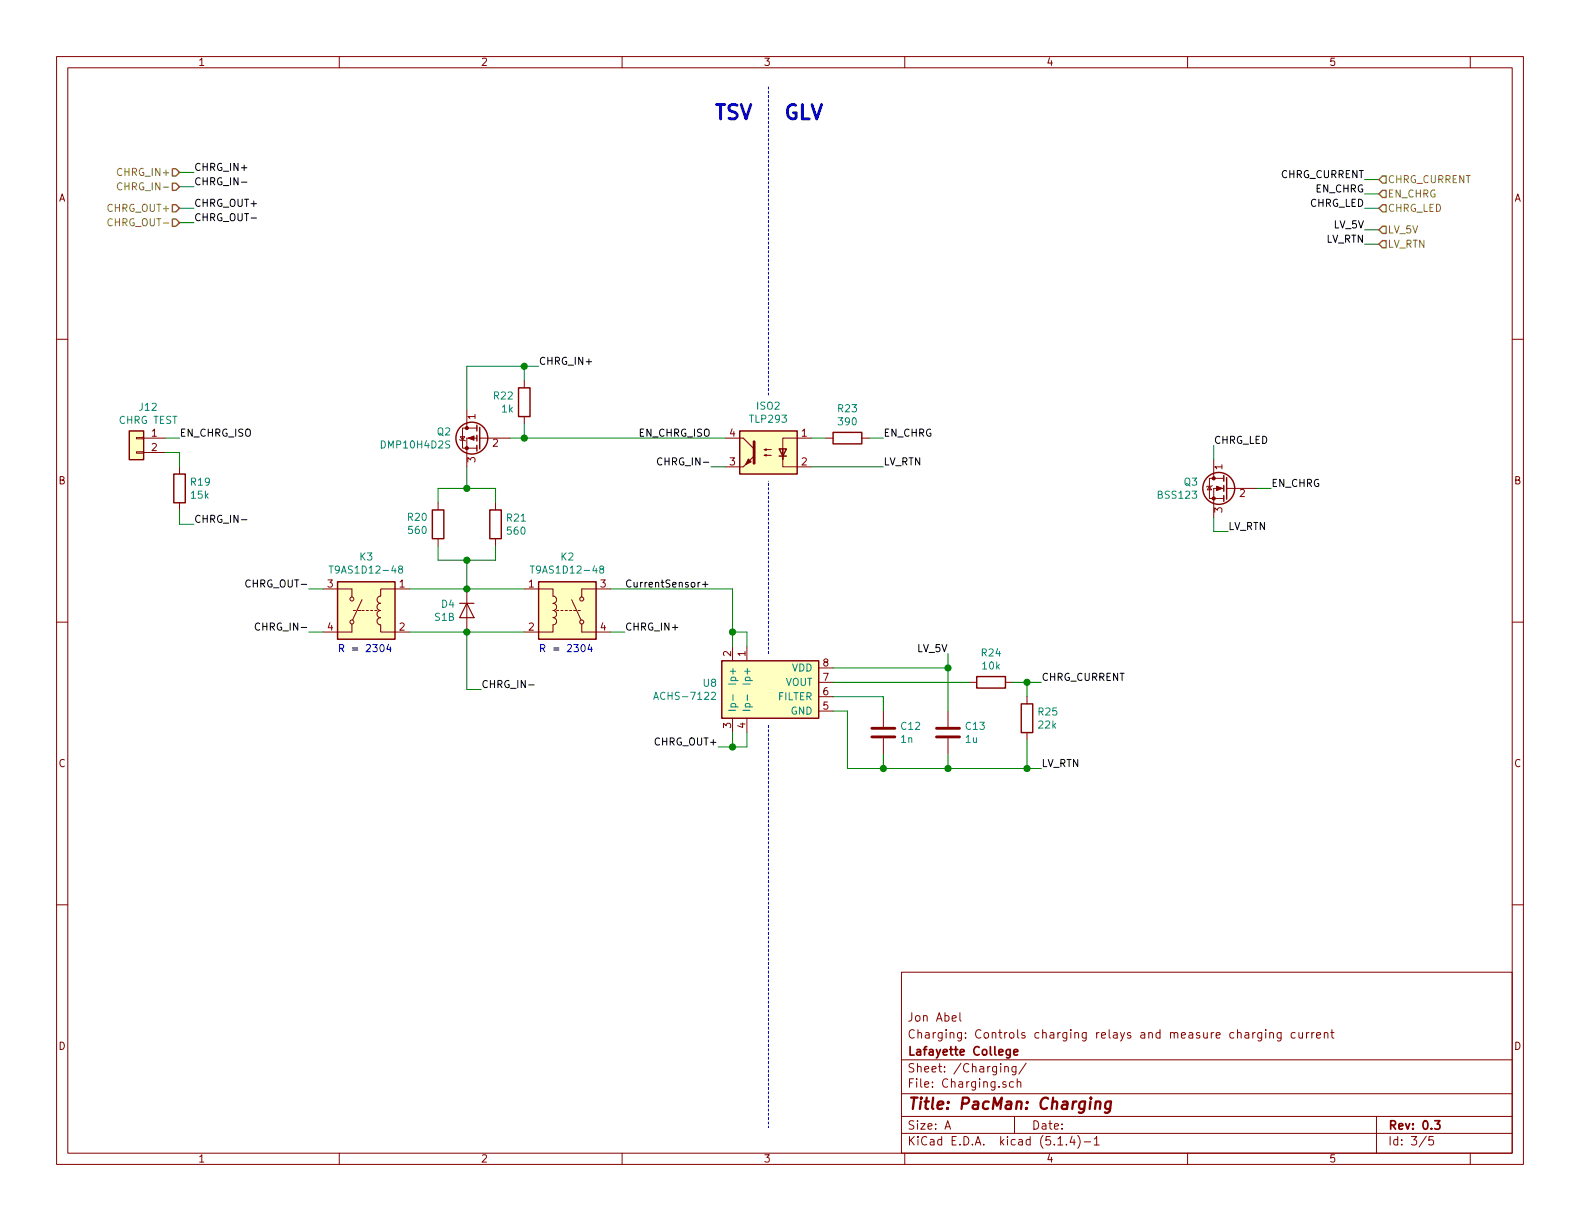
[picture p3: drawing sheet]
EESchema Schematic File Version 4
LIBS:PacMan-cache
EELAYER 30 0
EELAYER END
$Descr A 11000 8500
encoding utf-8
Sheet 3 5
Title "PacMan: Charging"
Date ""
Rev "0.3"
Comp "Lafayette College"
Comment1 "Charging: Controls charging relays and measure charging current"
Comment2 "Jon Abel"
Comment3 ""
Comment4 ""
$EndDescr
Wire Wire Line
	3250 2550 3650 2550
Wire Wire Line
	3650 2550 3650 2650
Wire Wire Line
	3750 2550 3650 2550
Connection ~ 3650 2550
Wire Wire Line
	3250 4800 3250 4400
Wire Wire Line
	3350 4800 3250 4800
Wire Wire Line
	3250 2850 3250 2550
$Comp
L Device:R R22
U 1 1
P 3650 2800
F 0 "R22" H 3720 2846 50  0000 L CNN
F 1 "1k" H 3720 2755 50  0000 L CNN
F 2 "Resistor_SMD:R_0805_2012Metric_Pad1.15x1.40mm_HandSolder" V 3580 2800 50  0001 C CNN
F 3 "~" H 3650 2800 50  0001 C CNN
	1    3650 2800
	-1   0    0    -1  
$EndComp
$Comp
L Device:Q_PMOS_GSD Q2
U 1 1
P 3350 3050
F 0 "Q2" H 3556 3096 50  0000 L CNN
F 1 "DMP10H4D2S" H 3556 3005 50  0000 L CNN
F 2 "Package_TO_SOT_SMD:SOT-23_Handsoldering" H 3550 3150 50  0001 C CNN
F 3 "https://www.diodes.com/assets/Datasheets/DMP10H4D2S.pdf" H 3350 3050 50  0001 C CNN
F 4 "Diodes Incorporated" H 3350 3050 50  0001 C CNN "Manufacturer"
F 5 "DMP10H4D2S-7" H 3350 3050 50  0001 C CNN "Manufacturer Part"
F 6 "Digikey" H 3350 3050 50  0001 C CNN "Vendor"
F 7 "DMP10H4D2S-7DICT-ND" H 3350 3050 50  0001 C CNN "Vendor Part"
	1    3350 3050
	-1   0    0    -1  
$EndComp
Wire Wire Line
	3250 4400 2850 4400
Connection ~ 3250 4400
Wire Wire Line
	3650 4400 3250 4400
Wire Wire Line
	3250 4100 2850 4100
Connection ~ 3250 4100
Wire Wire Line
	3650 4100 3250 4100
$Comp
L Device:D D4
U 1 1
P 3250 4250
F 0 "D4" V 3204 4171 50  0000 R CNN
F 1 "S1B" V 3295 4171 50  0000 R CNN
F 2 "Diode_SMD:D_SMA_Handsoldering" H 3250 4250 50  0001 C CNN
F 3 "https://www.diodes.com/assets/Datasheets/ds16003.pdf" H 3250 4250 50  0001 C CNN
F 4 "Diodes Incorporated" H 3250 4250 50  0001 C CNN "Manufacturer"
F 5 "S1B-13-F" H 3250 4250 50  0001 C CNN "Manufacturer Part"
F 6 "Digikey" H 3250 4250 50  0001 C CNN "Vendor"
F 7 "	S1B-FDICT-ND" H 3250 4250 50  0001 C CNN "Vendor Part"
	1    3250 4250
	0    1    1    0   
$EndComp
$Comp
L Lafayette_Electric_Car_Internals:T9AS1D12 K2
U 1 1
P 3750 4050
F 0 "K2" H 3950 4225 50  0000 C CNN
F 1 "T9AS1D12-48" H 3950 4134 50  0000 C CNN
F 2 "Lafayette_Electric_Car_Footprints:T9AS1D12" H 3745 4050 50  0001 C CNN
F 3 "https://www.te.com/commerce/DocumentDelivery/DDEController?Action=srchrtrv&DocNm=1308242_T9A&DocType=DS&DocLang=English" H 3745 4050 50  0001 C CNN
F 4 "TE Connectivity" H 3750 4050 50  0001 C CNN "Manufacturer"
F 5 "T9AS1D12-48" H 3750 4050 50  0001 C CNN "Manufacturer Part"
F 6 "Digikey" H 3750 4050 50  0001 C CNN "Vendor"
F 7 "PB1013-ND" H 3750 4050 50  0001 C CNN "Vendor Part"
	1    3750 4050
	1    0    0    -1  
$EndComp
$Comp
L Lafayette_Electric_Car_Internals:T9AS1D12 K3
U 1 1
P 2750 4050
F 0 "K3" H 2950 4225 50  0000 C CNN
F 1 "T9AS1D12-48" H 2950 4134 50  0000 C CNN
F 2 "Lafayette_Electric_Car_Footprints:T9AS1D12" H 2745 4050 50  0001 C CNN
F 3 "https://www.te.com/commerce/DocumentDelivery/DDEController?Action=srchrtrv&DocNm=1308242_T9A&DocType=DS&DocLang=English" H 2745 4050 50  0001 C CNN
F 4 "TE Connectivity" H 2750 4050 50  0001 C CNN "Manufacturer"
F 5 "T9AS1D12-48" H 2750 4050 50  0001 C CNN "Manufacturer Part"
F 6 "Digikey" H 2750 4050 50  0001 C CNN "Vendor"
F 7 "PB1013-ND" H 2750 4050 50  0001 C CNN "Vendor Part"
	1    2750 4050
	-1   0    0    -1  
$EndComp
Text HLabel 1250 1200 0    50   Input ~ 0
CHRG_IN+
Text HLabel 1250 1300 0    50   Input ~ 0
CHRG_IN-
Text HLabel 1250 1450 0    50   Input ~ 0
CHRG_OUT+
Text HLabel 1250 1550 0    50   Input ~ 0
CHRG_OUT-
Text Label 1350 1200 0    50   ~ 0
CHRG_IN+
Text Label 1350 1300 0    50   ~ 0
CHRG_IN-
Wire Wire Line
	1350 1300 1250 1300
Wire Wire Line
	1350 1200 1250 1200
Text Label 1350 1450 0    50   ~ 0
CHRG_OUT+
Text Label 1350 1550 0    50   ~ 0
CHRG_OUT-
Wire Wire Line
	1250 1450 1350 1450
Wire Wire Line
	1250 1550 1350 1550
Text HLabel 9600 1350 2    50   Input ~ 0
EN_CHRG
Wire Wire Line
	9600 1350 9500 1350
Text Label 9500 1350 2    50   ~ 0
EN_CHRG
Text Label 4950 3250 2    50   ~ 0
CHRG_IN-
Text HLabel 9600 1700 2    50   Input ~ 0
LV_RTN
Wire Wire Line
	9600 1700 9500 1700
Text Label 9500 1700 2    50   ~ 0
LV_RTN
Text Label 4350 4400 0    50   ~ 0
CHRG_IN+
Text Label 4350 4100 0    50   ~ 0
CurrentSensor+
Wire Wire Line
	4350 4400 4250 4400
Text Label 2150 4400 2    50   ~ 0
CHRG_IN-
Wire Wire Line
	2150 4100 2250 4100
Text Label 3750 2550 0    50   ~ 0
CHRG_IN+
Text Label 3350 4800 0    50   ~ 0
CHRG_IN-
Text Label 2150 4100 2    50   ~ 0
CHRG_OUT-
Wire Wire Line
	2150 4400 2250 4400
$Comp
L Lafayette_Electric_Car_Internals:ACHS-7122 U8
U 1 1
P 5350 4800
F 0 "U8" H 4995 4846 50  0000 R CNN
F 1 "ACHS-7122" H 4995 4755 50  0000 R CNN
F 2 "Package_SO:SO-8_3.9x4.9mm_P1.27mm" V 5200 4950 50  0001 C CNN
F 3 "https://www.mouser.com/datasheet/2/678/ACHS-712x-DS101_2018-02-28-1386725.pdf" V 5200 4950 50  0001 C CNN
F 4 "Broadcom Limited" H 5350 4800 50  0001 C CNN "Manufacturer"
F 5 "ACHS-7122-000E" H 5350 4800 50  0001 C CNN "Manufacturer Part"
F 6 "Digikey" H 5350 4800 50  0001 C CNN "Vendor"
F 7 "516-4081-ND" H 5350 4800 50  0001 C CNN "Vendor Part"
	1    5350 4800
	1    0    0    -1  
$EndComp
Text Label 5000 5200 2    50   ~ 0
CHRG_OUT+
$Comp
L Device:C C12
U 1 1
P 6150 5100
F 0 "C12" H 6265 5146 50  0000 L CNN
F 1 "1n/50V" H 6265 5055 50  0000 L CNN
F 2 "Capacitor_SMD:C_0805_2012Metric_Pad1.15x1.40mm_HandSolder" H 6188 4950 50  0001 C CNN
F 3 "http://www.samsungsem.com/kr/support/product-search/mlcc/__icsFiles/afieldfile/2019/06/18/CL21B102KBCNNNC-19.pdf" H 6150 5100 50  0001 C CNN
F 4 "Samsung Electro-Mechanics" H 6150 5100 50  0001 C CNN "Manufacturer"
F 5 "CL21B102KBCNNNC" H 6150 5100 50  0001 C CNN "Manufacturer Part"
F 6 "Digikey" H 6150 5100 50  0001 C CNN "Vendor"
F 7 "1276-2425-1-ND" H 6150 5100 50  0001 C CNN "Vendor Part"
	1    6150 5100
	1    0    0    -1  
$EndComp
Wire Wire Line
	5800 4950 5900 4950
Wire Wire Line
	5900 4950 5900 5350
Wire Wire Line
	5800 4850 6150 4850
Wire Wire Line
	6150 4850 6150 4950
Wire Wire Line
	6150 5250 6150 5350
Wire Wire Line
	6150 5350 6600 5350
Wire Wire Line
	5900 5350 6150 5350
Connection ~ 6150 5350
$Comp
L Device:C C13
U 1 1
P 6600 5100
F 0 "C13" H 6715 5146 50  0000 L CNN
F 1 "1u/50V" H 6715 5055 50  0000 L CNN
F 2 "Capacitor_SMD:C_0805_2012Metric_Pad1.15x1.40mm_HandSolder" H 6638 4950 50  0001 C CNN
F 3 "http://www.samsungsem.com/kr/support/product-search/mlcc/__icsFiles/afieldfile/2019/06/18/CL21B105KBFNNNG-19.pdf" H 6600 5100 50  0001 C CNN
F 4 "Samsung Electro-Mechanics" H 6600 5100 50  0001 C CNN "Manufacturer"
F 5 "CL21B105KBFNNNG" H 6600 5100 50  0001 C CNN "Manufacturer Part"
F 6 "Digikey" H 6600 5100 50  0001 C CNN "Vendor"
F 7 "1276-6470-1-ND" H 6600 5100 50  0001 C CNN "Vendor Part"
	1    6600 5100
	1    0    0    -1  
$EndComp
Wire Wire Line
	6600 5250 6600 5350
Connection ~ 6600 5350
Wire Wire Line
	6600 5350 7150 5350
Wire Wire Line
	6600 4650 5800 4650
Wire Wire Line
	6600 4650 6600 4950
$Comp
L Device:R R24
U 1 1
P 6900 4750
F 0 "R24" V 6693 4750 50  0000 C CNN
F 1 "10k" V 6784 4750 50  0000 C CNN
F 2 "Resistor_SMD:R_0805_2012Metric_Pad1.15x1.40mm_HandSolder" V 6830 4750 50  0001 C CNN
F 3 "~" H 6900 4750 50  0001 C CNN
	1    6900 4750
	0    1    1    0   
$EndComp
$Comp
L Device:R R25
U 1 1
P 7150 5000
F 0 "R25" H 7220 5046 50  0000 L CNN
F 1 "22k" H 7220 4955 50  0000 L CNN
F 2 "Resistor_SMD:R_0805_2012Metric_Pad1.15x1.40mm_HandSolder" V 7080 5000 50  0001 C CNN
F 3 "~" H 7150 5000 50  0001 C CNN
	1    7150 5000
	1    0    0    -1  
$EndComp
Wire Wire Line
	7150 5150 7150 5350
Connection ~ 7150 5350
Wire Wire Line
	7150 5350 7250 5350
Wire Wire Line
	6750 4750 5800 4750
Wire Wire Line
	7050 4750 7150 4750
Wire Wire Line
	7150 4750 7150 4850
Wire Wire Line
	6600 4650 6600 4550
Connection ~ 6600 4650
Wire Wire Line
	7150 4750 7250 4750
Connection ~ 7150 4750
Text Label 7250 4750 0    50   ~ 0
CHRG_CURRENT
$Comp
L Connector_Generic:Conn_01x02 J12
U 1 1
P 950 3050
F 0 "J12" H 868 3267 50  0000 C CNN
F 1 "CHRG TEST" H 868 3176 50  0000 C CNN
F 2 "Connector_PinHeader_2.54mm:PinHeader_1x02_P2.54mm_Vertical" H 950 3050 50  0001 C CNN
F 3 "~" H 950 3050 50  0001 C CNN
	1    950  3050
	-1   0    0    -1  
$EndComp
Text Label 1250 3050 0    50   ~ 0
EN_CHRG_ISO
Text Label 1350 3650 0    50   ~ 0
CHRG_IN-
Wire Wire Line
	1250 3050 1150 3050
Wire Wire Line
	1150 3150 1250 3150
Text Notes 5450 850  0    100  ~ 20
GLV
Text Notes 5250 850  2    100  ~ 20
TSV
Text Label 9500 1250 2    50   ~ 0
CHRG_CURRENT
Wire Wire Line
	9500 1250 9600 1250
Text HLabel 9600 1250 2    50   Input ~ 0
CHRG_CURRENT
Text HLabel 9600 1600 2    50   Input ~ 0
LV_5V
Text Label 9500 1600 2    50   ~ 0
LV_5V
Wire Wire Line
	9500 1600 9600 1600
Wire Wire Line
	4950 3250 5050 3250
$Comp
L Isolator:TLP291 ISO2
U 1 1
P 5350 3150
F 0 "ISO2" H 5350 3475 50  0000 C CNN
F 1 "TLP293" H 5350 3384 50  0000 C CNN
F 2 "Package_SO:SO-4_4.4x2.3mm_P1.27mm" H 5150 2950 50  0001 L CIN
F 3 "https://toshiba.semicon-storage.com/info/docget.jsp?did=14419&prodName=TLP293" H 5350 3150 50  0001 L CNN
F 4 "Toshiba Semiconductor" H 5350 3150 50  0001 C CNN "Manufacturer"
F 5 "TLP293(GR-TPL,E" H 5350 3150 50  0001 C CNN "Manufacturer Part"
F 6 "Digikey" H 5350 3150 50  0001 C CNN "Vendor"
F 7 "TLP293(GR-TPLECT-ND" H 5350 3150 50  0001 C CNN "Vendor Part"
	1    5350 3150
	-1   0    0    -1  
$EndComp
Wire Wire Line
	3550 3050 3650 3050
Wire Wire Line
	3650 3050 3650 2950
Connection ~ 3650 3050
Wire Wire Line
	3650 3050 5050 3050
Text Label 4950 3050 2    50   ~ 0
EN_CHRG_ISO
Wire Notes Line
	5350 4550 5350 3350
Wire Notes Line
	5350 2750 5350 600 
Wire Notes Line
	5350 5050 5350 7850
Text Label 7250 5350 0    50   ~ 0
LV_RTN
Text Label 6600 4550 2    50   ~ 0
LV_5V
Text Label 9500 1450 2    50   ~ 0
CHRG_LED
Text HLabel 9600 1450 2    50   Input ~ 0
CHRG_LED
Wire Wire Line
	9500 1450 9600 1450
Wire Wire Line
	5650 3050 5750 3050
Wire Wire Line
	6150 3250 5650 3250
Text Label 8850 3400 0    50   ~ 0
EN_CHRG
Text Label 8450 3100 0    50   ~ 0
CHRG_LED
Text Label 6150 3050 0    50   ~ 0
EN_CHRG
$Comp
L Device:Q_NMOS_GSD Q3
U 1 1
P 8550 3400
F 0 "Q3" H 8756 3446 50  0000 L CNN
F 1 "BSS123" H 8756 3355 50  0000 L CNN
F 2 "Package_TO_SOT_SMD:SOT-23_Handsoldering" H 8750 3500 50  0001 C CNN
F 3 "https://www.diodes.com/assets/Datasheets/ds30366.pdf" H 8550 3400 50  0001 C CNN
F 4 "Diodes Incorporated" H 8550 3400 50  0001 C CNN "Manufacturer"
F 5 "BSS123-7-F" H 8550 3400 50  0001 C CNN "Manufacturer Part"
F 6 "Digikey" H 8550 3400 50  0001 C CNN "Vendor"
F 7 "BSS123-FDICT-ND" H 8550 3400 50  0001 C CNN "Vendor Part"
	1    8550 3400
	-1   0    0    -1  
$EndComp
Wire Wire Line
	8850 3400 8750 3400
Text Label 8550 3700 0    50   ~ 0
LV_RTN
Wire Wire Line
	8550 3700 8450 3700
Wire Wire Line
	8450 3700 8450 3600
Wire Wire Line
	8450 3100 8450 3200
Text Label 6150 3250 0    50   ~ 0
LV_RTN
$Comp
L Device:R R23
U 1 1
P 5900 3050
F 0 "R23" V 5693 3050 50  0000 C CNN
F 1 "390" V 5784 3050 50  0000 C CNN
F 2 "Resistor_SMD:R_0805_2012Metric_Pad1.15x1.40mm_HandSolder" V 5830 3050 50  0001 C CNN
F 3 "~" H 5900 3050 50  0001 C CNN
	1    5900 3050
	0    1    1    0   
$EndComp
Wire Wire Line
	6150 3050 6050 3050
$Comp
L Device:R R21
U 1 1
P 3450 3650
F 0 "R21" H 3520 3696 50  0000 L CNN
F 1 "560" H 3520 3605 50  0000 L CNN
F 2 "Resistor_SMD:R_0805_2012Metric_Pad1.15x1.40mm_HandSolder" V 3380 3650 50  0001 C CNN
F 3 "~" H 3450 3650 50  0001 C CNN
	1    3450 3650
	1    0    0    -1  
$EndComp
Wire Wire Line
	3250 3900 3250 4100
Wire Wire Line
	3250 3400 3250 3250
Text Notes 3750 4550 0    50   ~ 0
R = 2304
Text Notes 2350 4550 0    50   ~ 0
R = 2304
$Comp
L Device:R R20
U 1 1
P 3050 3650
F 0 "R20" H 2981 3604 50  0000 R CNN
F 1 "560" H 2981 3695 50  0000 R CNN
F 2 "Resistor_SMD:R_0805_2012Metric_Pad1.15x1.40mm_HandSolder" V 2980 3650 50  0001 C CNN
F 3 "~" H 3050 3650 50  0001 C CNN
	1    3050 3650
	1    0    0    1   
$EndComp
Wire Wire Line
	3250 3400 3050 3400
Wire Wire Line
	3050 3400 3050 3500
Wire Wire Line
	3250 3400 3450 3400
Wire Wire Line
	3450 3400 3450 3500
Connection ~ 3250 3400
Wire Wire Line
	3250 3900 3050 3900
Wire Wire Line
	3050 3900 3050 3800
Wire Wire Line
	3250 3900 3450 3900
Wire Wire Line
	3450 3900 3450 3800
Connection ~ 3250 3900
$Comp
L Device:R R19
U 1 1
P 1250 3400
F 0 "R19" H 1320 3446 50  0000 L CNN
F 1 "15k" H 1320 3355 50  0000 L CNN
F 2 "Resistor_SMD:R_0805_2012Metric_Pad1.15x1.40mm_HandSolder" V 1180 3400 50  0001 C CNN
F 3 "~" H 1250 3400 50  0001 C CNN
	1    1250 3400
	1    0    0    -1  
$EndComp
Wire Wire Line
	1250 3250 1250 3150
Wire Wire Line
	1350 3650 1250 3650
Wire Wire Line
	1250 3650 1250 3550
Wire Wire Line
	5200 5100 5200 5200
Wire Wire Line
	5200 5200 5100 5200
Wire Wire Line
	5100 5100 5100 5200
Wire Wire Line
	5100 4400 5200 4400
Wire Wire Line
	5200 4400 5200 4500
Connection ~ 5100 4400
Wire Wire Line
	5100 4400 5100 4500
Wire Wire Line
	5000 5200 5100 5200
Connection ~ 5100 5200
Wire Wire Line
	5100 4100 4250 4100
Wire Wire Line
	5100 4100 5100 4400
$EndSCHEMATC
